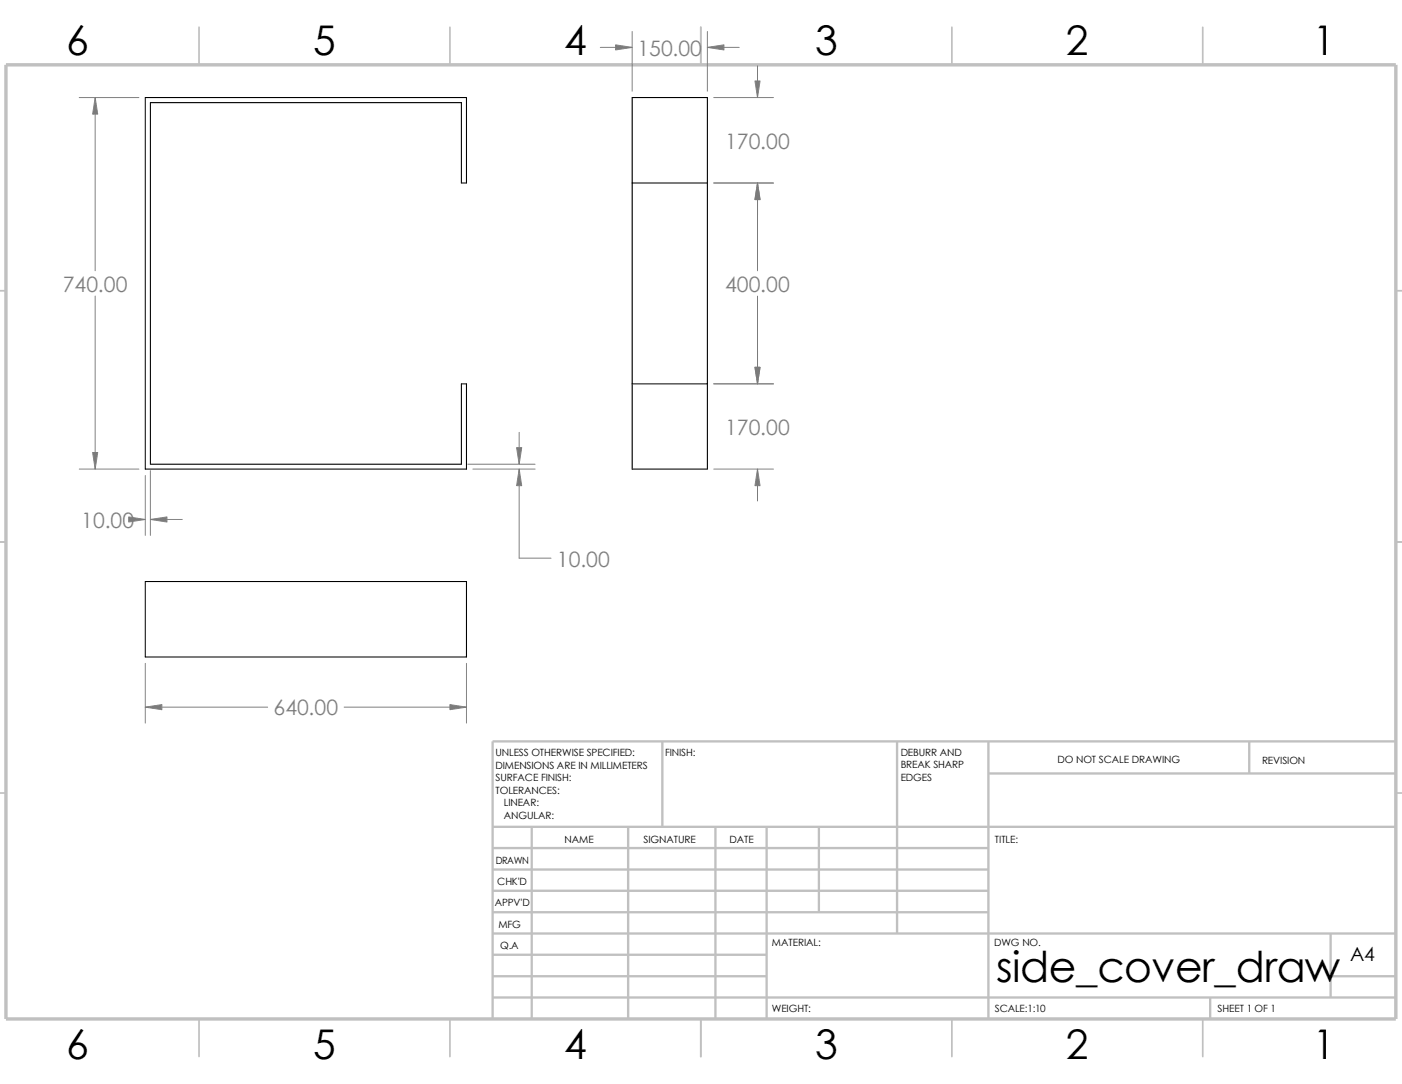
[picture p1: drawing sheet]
<svg xmlns="http://www.w3.org/2000/svg" width="279mm" height="216mm" viewBox="0 0 279 216" stroke-linecap="round" stroke-linejoin="round" font-family="sans-serif">
<g fill="none" stroke="#c0c0c0" stroke-width=".34">
<path d="M39.7 5.4v7.5M89.7 5.4v7.5M139.7 5.4v7.5M189.7 5.4v7.5M239.7 5.4v7.5M-.1 57.9h1.3M278.2 57.9h1.2M-.1 107.9h1.3M278.2 107.9h1.2M-.1 157.9h1.3M278.2 157.9h1.2M39.7 202.9v7.5"/>
<path d="M89.7 202.9v7.5M139.7 202.9v7.5M189.7 202.9v7.5M239.7 202.9v7.5"/>
</g>
<g fill="none" stroke="#c0c0c0" stroke-width=".47">
<path d="M132 147.7v17M178.8 147.7v38.2M197 147.7v55.2M197 154.1h81.2M249 147.7v6.4M278.2 147.7h-180v55.2M98.2 164.7h180M98.2 168.9h98.8M98.2 173.2h98.8M98.2 177.4h98.8M106 164.7v38.2M125.2 164.7v38.2"/>
<path d="M142.6 164.7v38.2M152.8 164.7v38.2M163.2 164.7v17M98.2 198.7h180M98.2 181.7h98.8M98.2 185.9h180M98.2 190.2h54.6M98.2 194.4h54.6M241.2 198.7v4.2M265.2 194.4h13M265.2 185.9v12.8"/>
</g>
<path d="M1.2 12.9h277v190h-277z" fill="none" stroke="#c0c0c0" stroke-width=".68" stroke-linecap="butt"/>
<path d="M29 19.4h64v17h-1.1v-16h-61.9v72.1h61.9v-16h1.1v16.9h-64zM126 19.4h15v74h-15zM126 36.4h15M126 76.5h15M29 115.8h64v15.1h-64z" fill="none" stroke="#000" stroke-width=".21"/>
<g fill="none" stroke="#808080" stroke-width=".2">
<path d="M15.8 19.4h11.9M19 19.4v34.5M119.6 9.4h6.4M126 6.3v11.9M141 9.4h6.3M141 6.3v11.9M142.2 19.4h11.9M151 13.1v6.3M142.2 36.4h11.9M151 36.4v17.5M19 59v34.4M151 59v17.5"/>
<path d="M142.2 76.5h11.9M15.8 93.4h11.9M29 94.7v11.9M30 93.7v12.9M93.2 92.5h13.4M94.2 93.4h12.4M103.5 93.4v17.8h6.3M103.5 86.1v6.4M142.2 93.4h11.9M151 93.4v6.4M27.9 103.5h1.1M30 103.5h6.3"/>
<path d="M29 132.1v11.9M93 132.1v11.9M29 140.8h24.3M68.6 140.8h24.4"/>
</g>
<g fill="#808080" stroke="#808080" stroke-width=".2">
<path d="M19 19.4l.5 3.3h-1z"/>
<path d="M18.5 90.1h1l-.5 3.3z"/>
<path d="M30 103.5l3.3-.5v1z"/>
<path d="M25.7 103l3.3 .5-3.3 .5z"/>
<path d="M103 89.2h1l-.5 3.3z"/>
<path d="M103.5 93.4l.5 3.3h-1z"/>
<path d="M150.5 73.2h1l-.5 3.3z"/>
<path d="M151 36.4l.5 3.4h-1z"/>
<path d="M141 9.4l3.3-.5v1z"/>
<path d="M122.7 8.9l3.3 .5-3.3 .5z"/>
<path d="M151 93.4l.5 3.3h-1z"/>
<path d="M150.5 16.1h1l-.5 3.3z"/>
<path d="M89.7 140.3l3.3 .5-3.3 .6z"/>
<path d="M29 140.8l3.3-.5v1.1z"/>
</g>
<text font-size="8.5" x="198.5" y="195.7">side_cover_draw</text>
<g font-size="8.1">
<text x="13.2" y="10.9">6</text>
<text x="62.4" y="10.9">5</text>
<text x="112.4" y="10.9">4</text>
<text x="162.4" y="10.9">3</text>
<text x="212.4" y="10.9">2</text>
<text x="261.7" y="10.9">1</text>
<text x="13.2" y="210.9">6</text>
<text x="62.4" y="210.9">5</text>
<text x="112.4" y="210.9">4</text>
<text x="162.4" y="210.9">3</text>
<text x="212.4" y="210.9">2</text>
<text x="261.7" y="210.9">1</text>
</g>
<g font-size="4.2" fill="#808080">
<text x="127" y="11.1">150.00</text>
<text x="144.5" y="29.6">170.00</text>
<text x="12.5" y="58.1">740.00</text>
<text x="144.5" y="58.1">400.00</text>
<text x="144.5" y="86.6">170.00</text>
<text x="16.2" y="105.1">10.00</text>
<text x="111" y="112.9">10.00</text>
<text x="54.5" y="142.5">640.00</text>
</g>
<text font-size="3.9" x="269.1" y="191.5">A4</text>
<g font-size="2">
<text x="98.8" y="150.6">UNLESS OTHERWISE SPECIFIED:</text>
<text x="98.8" y="153.1">DIMENSIONS ARE IN MILLIMETERS</text>
<text x="98.8" y="155.6">SURFACE FINISH:</text>
<text x="132.5" y="150.6">FINISH:</text>
<text x="179.5" y="155.5">EDGES</text>
<text x="179.5" y="150.5">DEBURR AND</text>
<text x="179.5" y="153">BREAK SHARP</text>
<text x="210.8" y="151.9">DO NOT SCALE DRAWING</text>
<text x="251.5" y="152.1">REVISION</text>
<text x="98.8" y="158.1">TOLERANCES:</text>
<text x="100.4" y="160.6">LINEAR:</text>
<text x="100.4" y="163.1">ANGULAR:</text>
<text x="112.5" y="168">NAME</text>
<text x="128.2" y="167.9">SIGNATURE</text>
<text x="145.4" y="167.9">DATE</text>
<text x="198.3" y="167.9">TITLE:</text>
<text x="98.8" y="172.1">DRAWN</text>
<text x="99.1" y="176.3">CHK'D</text>
<text x="98.6" y="180.4">APPV'D</text>
<text x="99.3" y="184.8">MFG</text>
<text x="99.7" y="189">Q.A</text>
<text x="153.8" y="188.5">MATERIAL:</text>
<text x="198.1" y="188.5">DWG NO.</text>
<text x="153.8" y="201.5">WEIGHT:</text>
<text x="198.2" y="201.6">SCALE:1:10</text>
<text x="242.7" y="201.6">SHEET 1 OF 1</text>
</g>
</svg>
